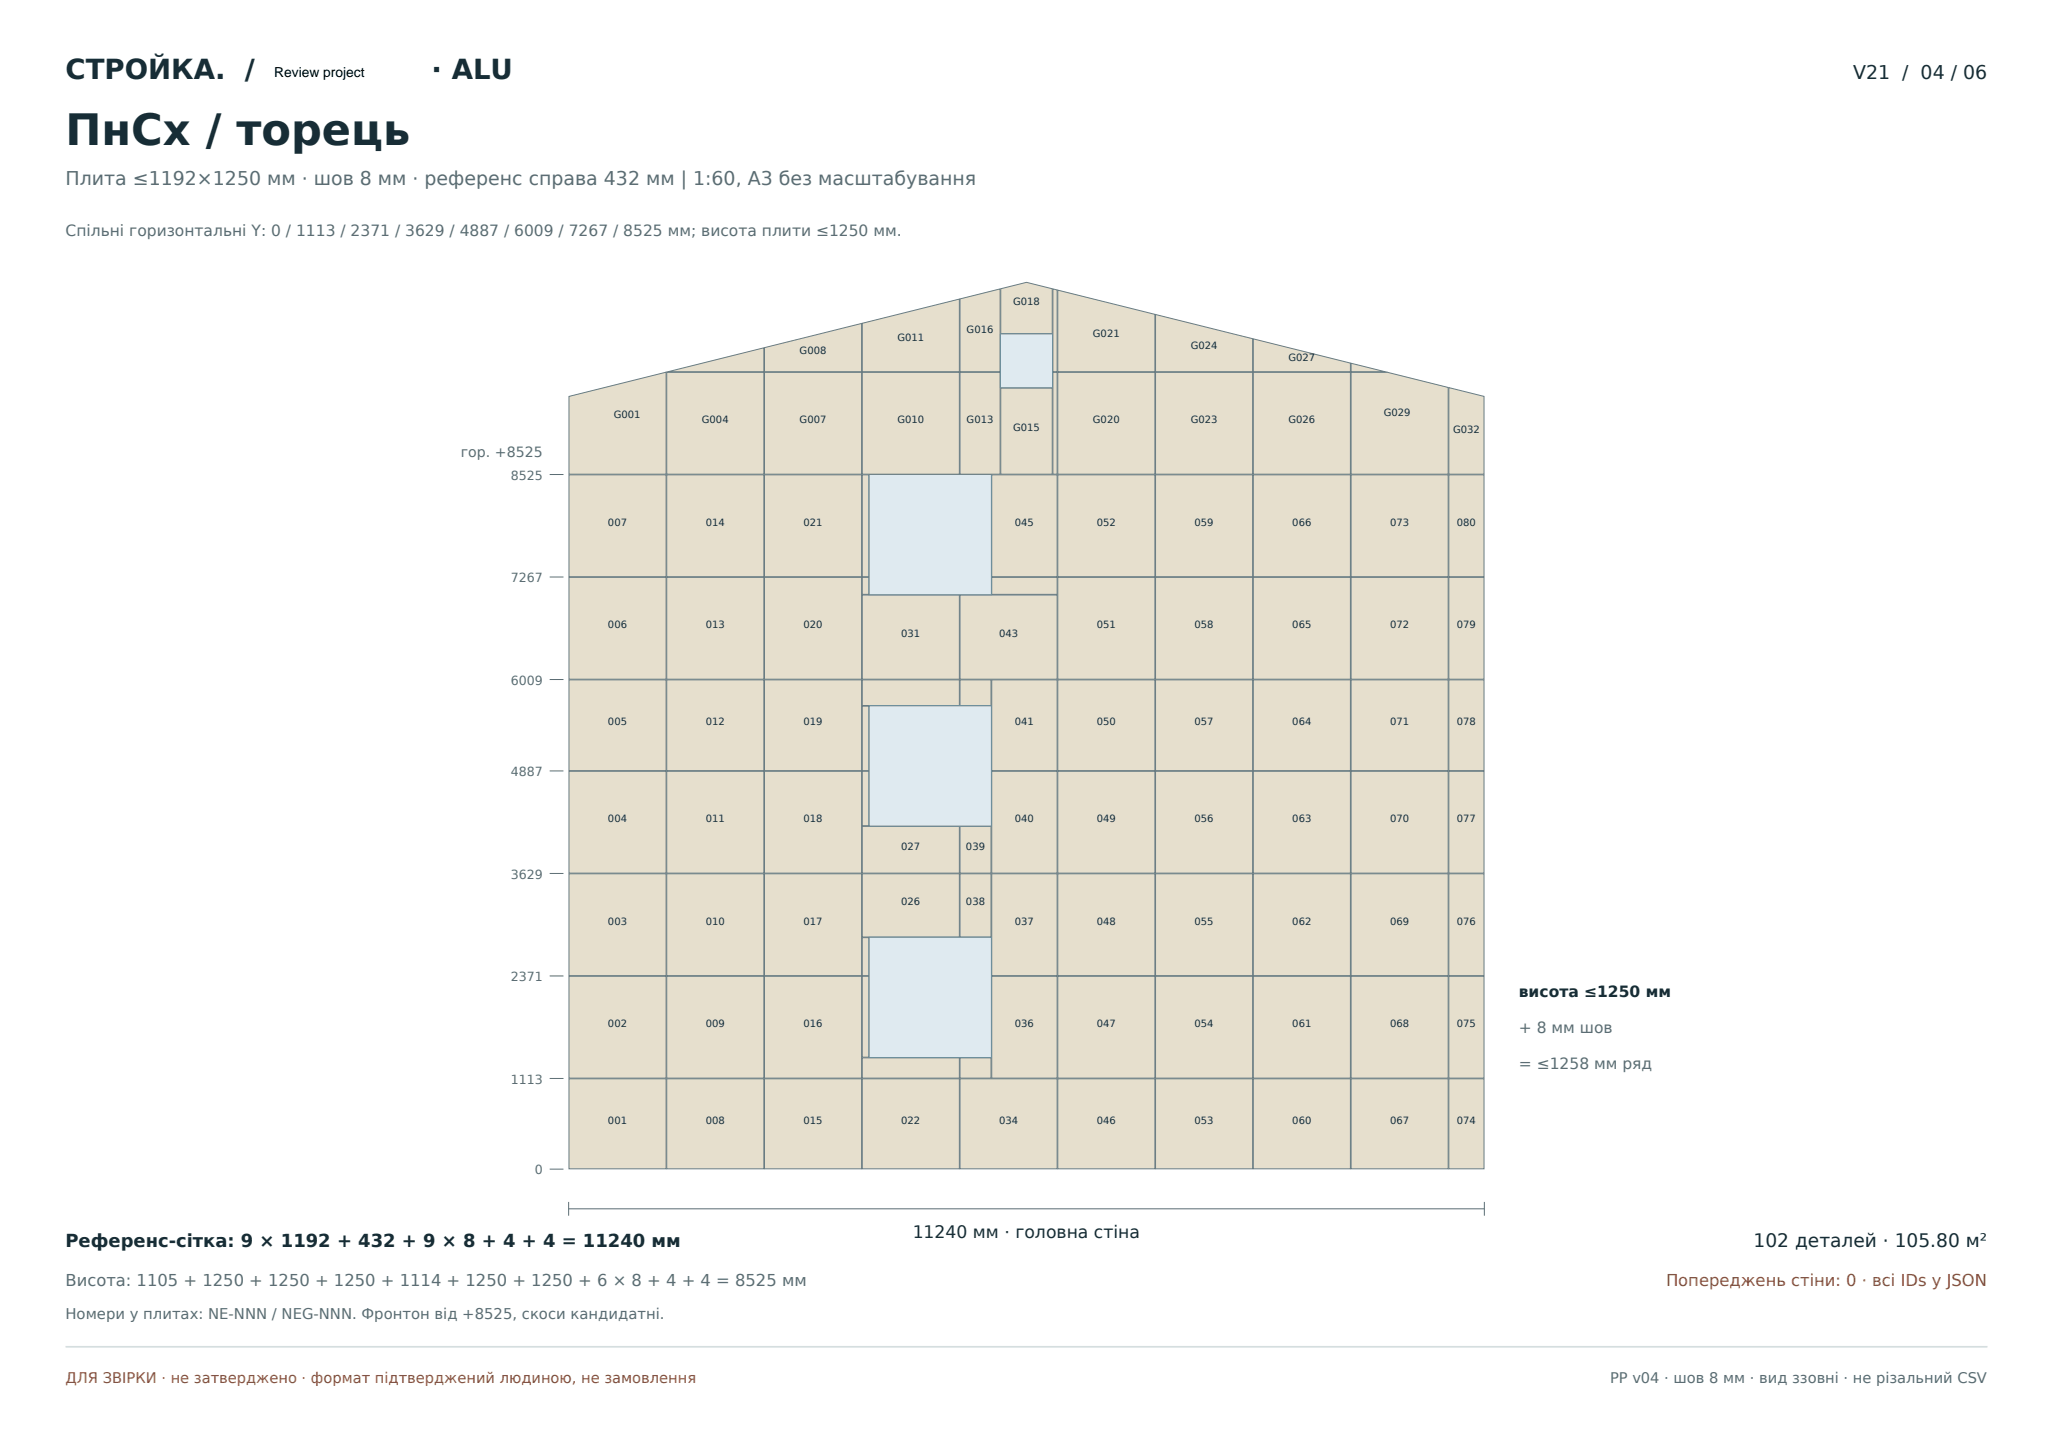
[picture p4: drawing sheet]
<svg xmlns="http://www.w3.org/2000/svg" width="420mm" height="297mm" viewBox="0 0 420 297" stroke-linecap="round" stroke-linejoin="round" font-family="sans-serif">
<path d="M13.4 275.5h393.2" fill="none" stroke="#d5dedf" stroke-width=".35"/>
<g fill="#e6dfcd" stroke="#687c82" stroke-width=".2">
<path d="M116.4 220.7h19.9v18.4h-19.9z" fill-rule="evenodd"/>
<path d="M116.4 199.7h19.9v20.8h-19.9z" fill-rule="evenodd"/>
<path d="M116.4 178.7h19.9v20.9h-19.9z" fill-rule="evenodd"/>
<path d="M116.4 157.8h19.9v20.8h-19.9z" fill-rule="evenodd"/>
<path d="M116.4 139.1h19.9v18.5h-19.9z" fill-rule="evenodd"/>
<path d="M116.4 118.1h19.9v20.8h-19.9z" fill-rule="evenodd"/>
<path d="M116.4 97.1h19.9v20.9h-19.9z" fill-rule="evenodd"/>
<path d="M136.4 220.7h19.9v18.4h-19.9z" fill-rule="evenodd"/>
<path d="M136.4 199.7h19.9v20.8h-19.9z" fill-rule="evenodd"/>
<path d="M136.4 178.7h19.9v20.9h-19.9z" fill-rule="evenodd"/>
<path d="M136.4 157.8h19.9v20.8h-19.9z" fill-rule="evenodd"/>
<path d="M136.4 139.1h19.9v18.5h-19.9z" fill-rule="evenodd"/>
<path d="M136.4 118.1h19.9v20.8h-19.9z" fill-rule="evenodd"/>
<path d="M136.4 97.1h19.9v20.9h-19.9z" fill-rule="evenodd"/>
<path d="M156.4 220.7h19.9v18.4h-19.9z" fill-rule="evenodd"/>
<path d="M156.4 199.7h19.9v20.8h-19.9z" fill-rule="evenodd"/>
<path d="M156.4 178.7h19.9v20.9h-19.9z" fill-rule="evenodd"/>
<path d="M156.4 157.8h19.9v20.8h-19.9z" fill-rule="evenodd"/>
<path d="M156.4 139.1h19.9v18.5h-19.9z" fill-rule="evenodd"/>
<path d="M156.4 118.1h19.9v20.8h-19.9z" fill-rule="evenodd"/>
<path d="M156.4 97.1h19.9v20.9h-19.9z" fill-rule="evenodd"/>
<path d="M176.4 220.7h19.9v18.4h-19.9z" fill-rule="evenodd"/>
<path d="M176.4 216.4h19.9v4.1h-19.9z" fill-rule="evenodd"/>
<path d="M176.4 199.7h1.3v16.5h-1.3z" fill-rule="evenodd"/>
<path d="M176.4 191.8h1.3v7.8h-1.3z" fill-rule="evenodd"/>
<path d="M176.4 178.7h19.9v13h-19.9z" fill-rule="evenodd"/>
<path d="M176.4 169h19.9v9.6h-19.9z" fill-rule="evenodd"/>
<path d="M176.4 157.8h1.3v11.1h-1.3z" fill-rule="evenodd"/>
<path d="M176.4 144.4h1.3v13.2h-1.3z" fill-rule="evenodd"/>
<path d="M176.4 139.1h19.9v5.2h-19.9z" fill-rule="evenodd"/>
<path d="M176.4 121.7h19.9v17.2h-19.9z" fill-rule="evenodd"/>
<path d="M176.4 118.1h1.3v3.5h-1.3z" fill-rule="evenodd"/>
<path d="M176.4 97.1h1.3v20.9h-1.3z" fill-rule="evenodd"/>
<path d="M196.4 220.7h19.9v18.4h-19.9z" fill-rule="evenodd"/>
<path d="M196.4 216.4h6.3v4.1h-6.3z" fill-rule="evenodd"/>
<path d="M202.9 199.7h13.4v20.8h-13.4z" fill-rule="evenodd"/>
<path d="M202.9 178.7h13.4v20.9h-13.4z" fill-rule="evenodd"/>
<path d="M196.4 178.7h6.3v13h-6.3z" fill-rule="evenodd"/>
<path d="M196.4 169h6.3v9.6h-6.3z" fill-rule="evenodd"/>
<path d="M202.9 157.8h13.4v20.8h-13.4z" fill-rule="evenodd"/>
<path d="M202.9 139.1h13.4v18.5h-13.4z" fill-rule="evenodd"/>
<path d="M196.4 139.1h6.3v5.2h-6.3z" fill-rule="evenodd"/>
<path d="M196.4 121.7h19.9v17.2h-19.9z" fill-rule="evenodd"/>
<path d="M202.9 118.1h13.4v3.5h-13.4z" fill-rule="evenodd"/>
<path d="M202.9 97.1h13.4v20.9h-13.4z" fill-rule="evenodd"/>
<path d="M216.4 220.7h19.9v18.4h-19.9z" fill-rule="evenodd"/>
<path d="M216.4 199.7h19.9v20.8h-19.9z" fill-rule="evenodd"/>
<path d="M216.4 178.7h19.9v20.9h-19.9z" fill-rule="evenodd"/>
<path d="M216.4 157.8h19.9v20.8h-19.9z" fill-rule="evenodd"/>
<path d="M216.4 139.1h19.9v18.5h-19.9z" fill-rule="evenodd"/>
<path d="M216.4 118.1h19.9v20.8h-19.9z" fill-rule="evenodd"/>
<path d="M216.4 97.1h19.9v20.9h-19.9z" fill-rule="evenodd"/>
<path d="M236.4 220.7h19.9v18.4h-19.9z" fill-rule="evenodd"/>
<path d="M236.4 199.7h19.9v20.8h-19.9z" fill-rule="evenodd"/>
<path d="M236.4 178.7h19.9v20.9h-19.9z" fill-rule="evenodd"/>
<path d="M236.4 157.8h19.9v20.8h-19.9z" fill-rule="evenodd"/>
<path d="M236.4 139.1h19.9v18.5h-19.9z" fill-rule="evenodd"/>
<path d="M236.4 118.1h19.9v20.8h-19.9z" fill-rule="evenodd"/>
<path d="M236.4 97.1h19.9v20.9h-19.9z" fill-rule="evenodd"/>
<path d="M256.4 220.7h19.9v18.4h-19.9z" fill-rule="evenodd"/>
<path d="M256.4 199.7h19.9v20.8h-19.9z" fill-rule="evenodd"/>
<path d="M256.4 178.7h19.9v20.9h-19.9z" fill-rule="evenodd"/>
<path d="M256.4 157.8h19.9v20.8h-19.9z" fill-rule="evenodd"/>
<path d="M256.4 139.1h19.9v18.5h-19.9z" fill-rule="evenodd"/>
<path d="M256.4 118.1h19.9v20.8h-19.9z" fill-rule="evenodd"/>
<path d="M256.4 97.1h19.9v20.9h-19.9z" fill-rule="evenodd"/>
<path d="M276.4 220.7h19.9v18.4h-19.9z" fill-rule="evenodd"/>
<path d="M276.4 199.7h19.9v20.8h-19.9z" fill-rule="evenodd"/>
<path d="M276.4 178.7h19.9v20.9h-19.9z" fill-rule="evenodd"/>
<path d="M276.4 157.8h19.9v20.8h-19.9z" fill-rule="evenodd"/>
<path d="M276.4 139.1h19.9v18.5h-19.9z" fill-rule="evenodd"/>
<path d="M276.4 118.1h19.9v20.8h-19.9z" fill-rule="evenodd"/>
<path d="M276.4 97.1h19.9v20.9h-19.9z" fill-rule="evenodd"/>
<path d="M296.4 220.7h7.2v18.4h-7.2z" fill-rule="evenodd"/>
<path d="M296.4 199.7h7.2v20.8h-7.2z" fill-rule="evenodd"/>
<path d="M296.4 178.7h7.2v20.9h-7.2z" fill-rule="evenodd"/>
<path d="M296.4 157.8h7.2v20.8h-7.2z" fill-rule="evenodd"/>
<path d="M296.4 139.1h7.2v18.5h-7.2z" fill-rule="evenodd"/>
<path d="M296.4 118.1h7.2v20.8h-7.2z" fill-rule="evenodd"/>
<path d="M296.4 97.1h7.2v20.9h-7.2z" fill-rule="evenodd"/>
</g>
<g fill="#dfeaf0" stroke="#688d9c" stroke-width=".2">
<path d="M177.8 191.7h25v24.6h-25z" fill-rule="evenodd"/>
<path d="M177.8 144.4h25v24.6h-25z" fill-rule="evenodd"/>
<path d="M177.8 97.1h25v24.5h-25z" fill-rule="evenodd"/>
</g>
<g fill="#e6dfcd" stroke="#687c82" stroke-width=".2">
<path d="M136.7 76l19.6-4.9v4.9z"/>
<path d="M276.4 74.3l6.9 1.7h-6.9z"/>
<path d="M116.4 81.1l19.9-4.9v20.8h-19.9z" fill-rule="evenodd"/>
<path d="M136.4 76.2h19.9v20.8h-19.9z" fill-rule="evenodd"/>
<path d="M156.4 76.2h19.9v20.8h-19.9z" fill-rule="evenodd"/>
<path d="M156.4 71.1l19.9-4.9v9.8h-19.9z" fill-rule="evenodd"/>
<path d="M176.4 76.2h19.9v20.8h-19.9z" fill-rule="evenodd"/>
<path d="M176.4 66.1l19.9-4.9v14.8h-19.9z" fill-rule="evenodd"/>
<path d="M196.4 76.2h8.2v20.8h-8.2z" fill-rule="evenodd"/>
<path d="M215.4 76.2h.9v20.8h-.9z" fill-rule="evenodd"/>
<path d="M204.7 79.4h10.6v17.6h-10.6z" fill-rule="evenodd"/>
<path d="M196.4 61.1l8.2-2v16.9h-8.2z" fill-rule="evenodd"/>
<path d="M215.4 59.1l.9 .2v16.7h-.9z" fill-rule="evenodd"/>
<path d="M204.7 59.1l5.3-1.3 5.3 1.3v9.1h-10.6z" fill-rule="evenodd"/>
<path d="M216.4 76.2h19.9v20.8h-19.9z" fill-rule="evenodd"/>
<path d="M216.4 59.3l19.9 5v11.7h-19.9z" fill-rule="evenodd"/>
<path d="M236.4 76.2h19.9v20.8h-19.9z" fill-rule="evenodd"/>
<path d="M236.4 64.3l19.9 5v6.7h-19.9z" fill-rule="evenodd"/>
<path d="M256.4 76.2h19.9v20.8h-19.9z" fill-rule="evenodd"/>
<path d="M256.4 69.3l19.9 5v1.7h-19.9z" fill-rule="evenodd"/>
<path d="M276.4 76.2h7.5l12.4 3.1v17.7h-19.9z" fill-rule="evenodd"/>
<path d="M296.4 79.3l7.2 1.8v15.9h-7.2z" fill-rule="evenodd"/>
</g>
<path d="M204.7 68.3h10.6v11h-10.6z" fill-rule="evenodd" fill="#dfeaf0" stroke="#688d9c" stroke-width=".2"/>
<path d="M112.5 97.1h2.8M112.5 118h2.8M112.5 139h2.8M112.5 157.7h2.8M112.5 178.7h2.8M112.5 199.6h2.8M112.5 239.1h2.8M112.5 220.6h2.8M116.3 247.3h187.4M116.3 245.8v2.9M303.7 245.8v2.9" fill="none" stroke="#5a6c74" stroke-width=".2"/>
<text font-size="8.8" fill="#172d36" x="13.4" y="29.6">ПнСх / торець</text>
<g font-size="5.6" fill="#172d36">
<text x="13.4" y="16.2">СТРОЙКА. /</text>
<text x="88.3" y="16.2">· ALU</text>
</g>
<text font-size="3.9" fill="#172d36" x="379.1" y="16.2">V21 / 04 / 06</text>
<text font-size="3.9" fill="#5a6c74" x="13.4" y="37.7">Плита ≤1192×1250 мм · шов 8 мм · референс справа 432 мм | 1:60, A3 без масштабування</text>
<text font-size="3.8" fill="#172d36" x="358.7" y="255">102 деталей · 105.80 м²</text>
<text font-size="3.7" fill="#172d36" x="13.4" y="255">Референс-сітка: 9 × 1192 + 432 + 9 × 8 + 4 + 4 = 11240 мм</text>
<text font-size="3.5" fill="#172d36" x="186.7" y="253.3">11240 мм · головна стіна</text>
<text font-size="3.4" fill="#5a6c74" x="13.4" y="263.1">Висота: 1105 + 1250 + 1250 + 1250 + 1114 + 1250 + 1250 + 6 × 8 + 4 + 4 = 8525 мм</text>
<text font-size="3.4" fill="#b14929" x="340.8" y="263.1">Попереджень стіни: 0 · всі IDs у JSON</text>
<g font-size="3.2" fill="#5a6c74">
<text x="13.4" y="48.3">Спільні горизонтальні Y: 0 / 1113 / 2371 / 3629 / 4887 / 6009 / 7267 / 8525 мм; висота плити ≤1250 мм.</text>
<text x="310.7" y="211.3">+ 8 мм шов</text>
<text x="310.7" y="218.7">= ≤1258 мм ряд</text>
</g>
<text font-size="3.2" fill="#172d36" x="310.7" y="203.9">висота ≤1250 мм</text>
<g font-size="3" fill="#5a6c74">
<text x="13.4" y="269.8">Номери у плитах: NE-NNN / NEG-NNN. Фронтон від +8525, скоси кандидатні.</text>
<text x="329.4" y="282.9">PP v04 · шов 8 мм · вид ззовні · не різальний CSV</text>
</g>
<text font-size="3" fill="#b14929" x="13.4" y="282.9">ДЛЯ ЗВІРКИ · не затверджено · формат підтверджений людиною, не замовлення</text>
<text font-size="2.9" fill="#5a6c74" x="94.3" y="93.5">гор. +8525</text>
<text font-size="2.8" x="56.1" y="15.7">Review project</text>
<g font-size="2.6" fill="#5a6c74">
<text x="104.5" y="98.1">8525</text>
<text x="104.5" y="119.1">7267</text>
<text x="104.5" y="140.1">6009</text>
<text x="104.5" y="158.8">4887</text>
<text x="104.5" y="179.7">3629</text>
<text x="104.5" y="200.7">2371</text>
<text x="104.5" y="221.7">1113</text>
<text x="109.4" y="240.2">0</text>
</g>
<g font-size="2" fill="#172d36">
<text x="207.3" y="62.5">G018</text>
<text x="183.6" y="69.8">G011</text>
<text x="197.8" y="68.1">G016</text>
<text x="223.6" y="68.9">G021</text>
<text x="243.6" y="71.4">G024</text>
<text x="163.6" y="72.3">G008</text>
<text x="263.6" y="73.9">G027</text>
<text x="125.6" y="85.5">G001</text>
<text x="143.6" y="86.6">G004</text>
<text x="163.6" y="86.6">G007</text>
<text x="183.6" y="86.6">G010</text>
<text x="197.8" y="86.6">G013</text>
<text x="207.3" y="88.2">G015</text>
<text x="223.6" y="86.6">G020</text>
<text x="243.6" y="86.6">G023</text>
<text x="263.6" y="86.6">G026</text>
<text x="283.1" y="85.1">G029</text>
<text x="297.3" y="88.6">G032</text>
<text x="124.4" y="107.5">007</text>
<text x="144.4" y="107.5">014</text>
<text x="164.4" y="107.5">021</text>
<text x="207.6" y="107.5">045</text>
<text x="224.4" y="107.5">052</text>
<text x="244.4" y="107.5">059</text>
<text x="264.4" y="107.5">066</text>
<text x="284.4" y="107.5">073</text>
<text x="298" y="107.5">080</text>
<text x="124.4" y="128.5">006</text>
<text x="144.4" y="128.5">013</text>
<text x="164.4" y="128.5">020</text>
<text x="184.4" y="130.3">031</text>
<text x="204.4" y="130.3">043</text>
<text x="224.4" y="128.5">051</text>
<text x="244.4" y="128.5">058</text>
<text x="264.4" y="128.5">065</text>
<text x="284.4" y="128.5">072</text>
<text x="298" y="128.5">079</text>
<text x="124.4" y="148.3">005</text>
<text x="144.4" y="148.3">012</text>
<text x="164.4" y="148.3">019</text>
<text x="207.6" y="148.3">041</text>
<text x="224.4" y="148.3">050</text>
<text x="244.4" y="148.3">057</text>
<text x="264.4" y="148.3">064</text>
<text x="284.4" y="148.3">071</text>
<text x="298" y="148.3">078</text>
<text x="124.4" y="168.2">004</text>
<text x="144.4" y="168.2">011</text>
<text x="164.4" y="168.2">018</text>
<text x="184.4" y="173.8">027</text>
<text x="197.6" y="173.8">039</text>
<text x="207.6" y="168.2">040</text>
<text x="224.4" y="168.2">049</text>
<text x="244.4" y="168.2">056</text>
<text x="264.4" y="168.2">063</text>
<text x="284.4" y="168.2">070</text>
<text x="298" y="168.2">077</text>
<text x="184.4" y="185.2">026</text>
<text x="197.6" y="185.2">038</text>
<text x="124.4" y="189.1">003</text>
<text x="144.4" y="189.1">010</text>
<text x="164.4" y="189.1">017</text>
<text x="207.6" y="189.1">037</text>
<text x="224.4" y="189.1">048</text>
<text x="244.4" y="189.1">055</text>
<text x="264.4" y="189.1">062</text>
<text x="284.4" y="189.1">069</text>
<text x="298" y="189.1">076</text>
<text x="124.4" y="210.1">002</text>
<text x="144.4" y="210.1">009</text>
<text x="164.4" y="210.1">016</text>
<text x="207.6" y="210.1">036</text>
<text x="224.4" y="210.1">047</text>
<text x="244.4" y="210.1">054</text>
<text x="264.4" y="210.1">061</text>
<text x="284.4" y="210.1">068</text>
<text x="298" y="210.1">075</text>
<text x="124.4" y="229.9">001</text>
<text x="144.4" y="229.9">008</text>
<text x="164.4" y="229.9">015</text>
<text x="184.4" y="229.9">022</text>
<text x="204.4" y="229.9">034</text>
<text x="224.4" y="229.9">046</text>
<text x="244.4" y="229.9">053</text>
<text x="264.4" y="229.9">060</text>
<text x="284.4" y="229.9">067</text>
<text x="298" y="229.9">074</text>
</g>
</svg>
